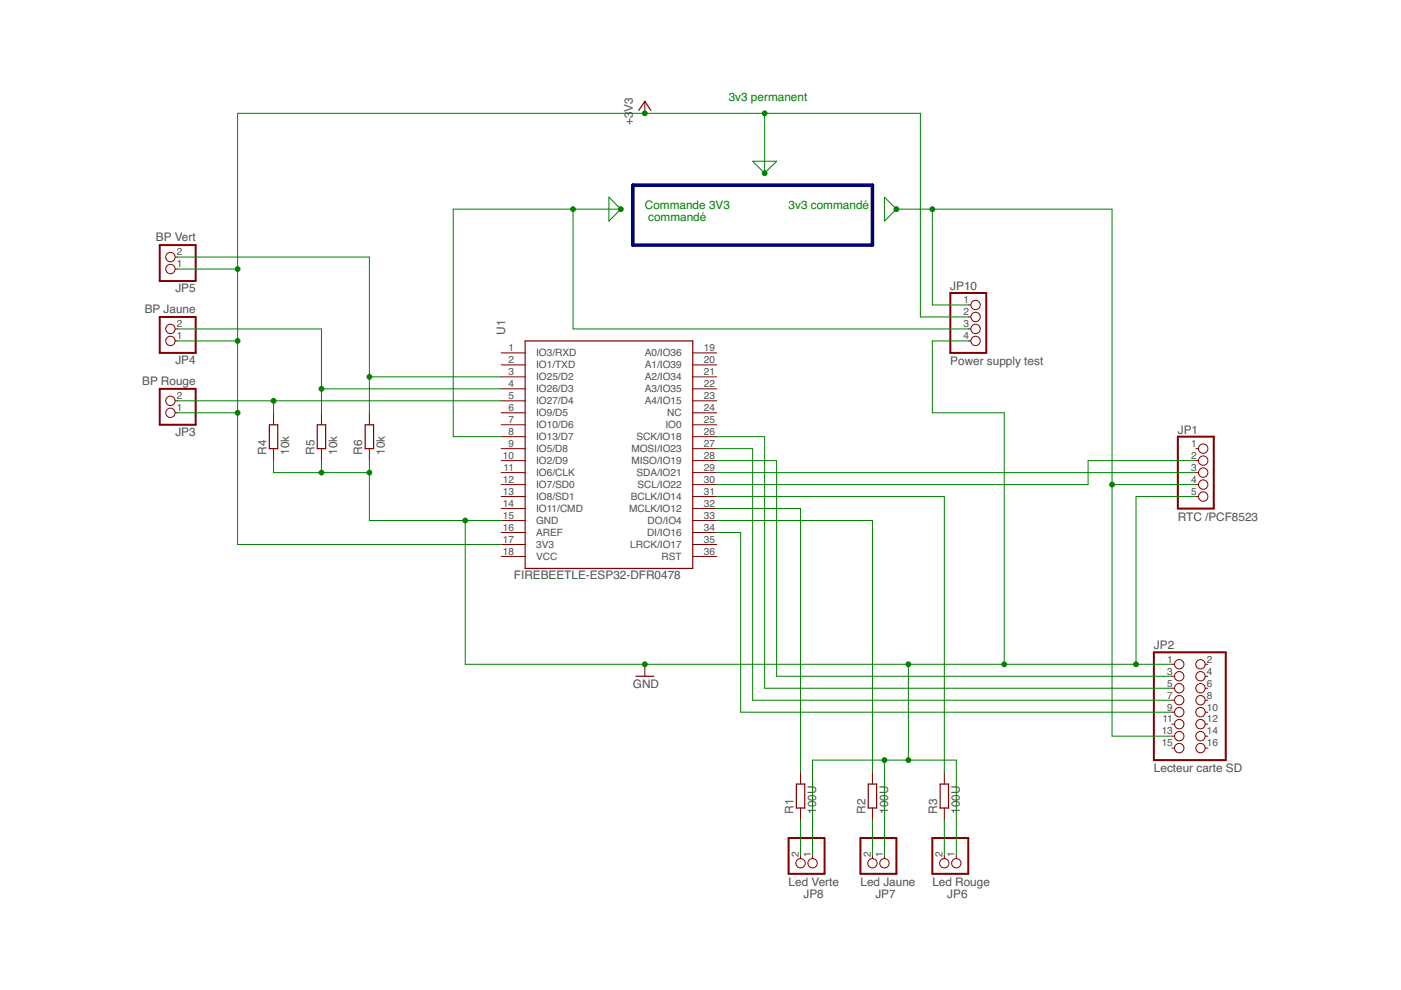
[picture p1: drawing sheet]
<svg xmlns="http://www.w3.org/2000/svg" width="297mm" height="210mm" viewBox="0 0 297 210" stroke-linecap="round" stroke-linejoin="round" font-family="sans-serif">
<path d="M135.4 23.4l1.3-1.9 1.3 1.9M111.3 72.3h35.6v48.2h-35.6zM57.1 90.1h1.8v5h-1.8zM67.3 90.1h1.7v5h-1.7zM77.4 90.1h1.8v5h-1.8zM134.8 143.4h3.8M168.8 166.2h1.8v5.1h-1.8zM184.1 166.2h1.8v5.1h-1.8zM199.3 166.2h1.8v5.1h-1.8z" fill="none" stroke="#800000" stroke-width=".25"/>
<g fill="none" stroke="#800000" stroke-width=".21">
<path d="M136.7 21.5v2.5M37.1 57h.6M37.1 54.5h.6M37.1 72.3h.6M37.1 69.7h.6M106.3 74.8h5M106.3 77.4h5M106.3 79.9h5M146.9 74.8h5.1M146.9 77.4h5.1M146.9 79.9h5.1M205.3 72.3h.5"/>
<path d="M205.3 69.7h.5M205.3 64.7h.5M205.3 67.2h.5M37.1 85h.6M37.1 87.5h.6M58 87.5v2.6M58 95.1v2.6M68.2 87.5v2.6M68.2 95.1v2.6M78.3 87.5v2.6M78.3 95.1v2.6M106.3 82.4h5"/>
<path d="M106.3 85h5M106.3 87.5h5M106.3 90.1h5M106.3 92.6h5M106.3 95.1h5M106.3 97.7h5M146.9 82.4h5.1M146.9 85h5.1M146.9 87.5h5.1M146.9 90.1h5.1M146.9 92.6h5.1M146.9 95.1h5.1"/>
<path d="M146.9 97.7h5.1M253.5 95.1h.6M253.5 97.7h.6M106.3 100.2h5M106.3 102.7h5M106.3 105.3h5M106.3 107.8h5M106.3 110.4h5M106.3 112.9h5M106.3 115.4h5M106.3 118h5M146.9 100.2h5.1"/>
<path d="M146.9 102.7h5.1M146.9 105.3h5.1M146.9 107.8h5.1M146.9 110.4h5.1M146.9 112.9h5.1M146.9 115.4h5.1M146.9 118h5.1M253.5 100.2h.6M253.5 102.7h.6M253.5 105.3h.6M136.7 140.8v2.6M248.5 140.8h.5"/>
<path d="M248.5 143.4h.5M248.5 145.9h.5M248.5 148.5h.5M248.5 151h.5M248.5 153.5h.5M248.5 156.1h.5M248.5 158.6h.5M255.5 140.8h.6M255.5 143.4h.6M255.5 145.9h.6M255.5 148.5h.6M255.5 151h.6"/>
<path d="M255.5 153.5h.6M255.5 156.1h.6M255.5 158.6h.6M169.7 163.7v2.5M169.7 171.3v2.6M185 163.7v2.5M185 171.3v2.6M200.2 163.7v2.5M200.2 171.3v2.6M169.7 181.5v.5M172.3 181.5v.5M185 181.5v.5"/>
<path d="M187.5 181.5v.5M200.2 181.5v.5M202.8 181.5v.5"/>
<circle cx="36.1" cy="54.5" r=".99"/>
<circle cx="36.1" cy="57" r=".99"/>
<circle cx="36.1" cy="72.3" r=".99"/>
<circle cx="36.1" cy="69.7" r=".99"/>
<circle cx="206.8" cy="67.2" r=".99"/>
<circle cx="206.8" cy="64.7" r=".99"/>
<circle cx="206.8" cy="69.7" r=".99"/>
<circle cx="206.8" cy="72.3" r=".99"/>
<circle cx="36.1" cy="87.5" r=".99"/>
<circle cx="36.1" cy="85" r=".99"/>
<circle cx="255.1" cy="97.7" r=".99"/>
<circle cx="255.1" cy="95.1" r=".99"/>
<circle cx="255.1" cy="102.7" r=".99"/>
<circle cx="255.1" cy="105.3" r=".99"/>
<circle cx="255.1" cy="100.2" r=".99"/>
<circle cx="250" cy="153.5" r=".99"/>
<circle cx="250" cy="151" r=".99"/>
<circle cx="250" cy="156.1" r=".99"/>
<circle cx="250" cy="143.4" r=".99"/>
<circle cx="250" cy="158.6" r=".99"/>
<circle cx="250" cy="140.8" r=".99"/>
<circle cx="250" cy="145.9" r=".99"/>
<circle cx="250" cy="148.5" r=".99"/>
<circle cx="254.5" cy="156.1" r=".99"/>
<circle cx="254.5" cy="145.9" r=".99"/>
<circle cx="254.5" cy="153.5" r=".99"/>
<circle cx="254.5" cy="140.8" r=".99"/>
<circle cx="254.5" cy="148.5" r=".99"/>
<circle cx="254.5" cy="158.6" r=".99"/>
<circle cx="254.5" cy="143.4" r=".99"/>
<circle cx="254.5" cy="151" r=".99"/>
<circle cx="169.7" cy="183" r=".99"/>
<circle cx="172.3" cy="183" r=".99"/>
<circle cx="185" cy="183" r=".99"/>
<circle cx="187.5" cy="183" r=".99"/>
<circle cx="200.2" cy="183" r=".99"/>
<circle cx="202.8" cy="183" r=".99"/>
</g>
<path d="M33.9 52h7.6v7.6h-7.6zM33.9 67.2h7.6v7.6h-7.6zM201.5 62.1h7.6v12.7h-7.6zM33.9 82.4h7.6v7.7h-7.6zM249.7 92.6h7.6v15.2h-7.6zM244.6 138.3h15.3v22.9h-15.3zM167.2 177.7h7.6v7.6h-7.6zM182.4 177.7h7.7v7.6h-7.7zM197.7 177.7h7.6v7.6h-7.6z" fill="none" stroke="#800000" stroke-width=".42"/>
<path d="M134.2 39.3h50.8v12.7h-50.8z" fill="none" stroke="#000080" stroke-width=".76"/>
<g fill="none" stroke="#008000" stroke-width=".21">
<path d="M159.6 34.2h5.1l-2.6 2.5zM162.1 24v12.7M37.7 54.5h40.6v33M37.7 57h12.7M121.5 44.3v25.4h83.8M129.1 41.8l2.5 2.5-2.5 2.6zM131.6 44.3h-35.5v48.3h10.2M187.5 41.8l2.6 2.5-2.6 2.6zM190.1 44.3h45.7v111.8h12.7M197.7 44.3v20.4h7.6M37.7 69.7h30.5v17.8M37.7 72.3h12.7"/>
<path d="M78.3 79.9h28M205.3 72.3h-7.6v15.2h15.2v53.3M205.3 67.2h-10.2v-43.2h-144.7v91.4h55.9M37.7 85h68.6M37.7 87.5h12.7M58 97.7v2.5h20.3M58 85v2.5M68.2 82.4h38.1M68.2 97.7v2.5M78.3 97.7v12.7h28M152 97.7h12.7v45.7h83.8M152 92.6h10.1v53.3h86.4"/>
<path d="M152 95.1h7.6v53.4h88.9M253.5 97.7h-22.8v5h-78.7M98.6 110.4v30.4h149.9M152 112.9h5v38.1h91.5M152 100.2h101.5M152 107.8h17.7v55.9M152 110.4h33v53.3M152 105.3h48.2v58.4M235.8 102.7h17.7M253.5 105.3h-12.6v35.5M192.6 140.8v20.4M169.7 173.9v7.6"/>
<path d="M185 173.9v7.6M187.5 161.2v20.3M200.2 173.9v7.6M172.3 181.5v-20.3h30.5v20.3"/>
</g>
<g fill="#008000" stroke="#008000" stroke-width=".21">
<circle cx="235.8" cy="102.7" r=".51"/>
<circle cx="190.1" cy="44.3" r=".51"/>
<circle cx="197.7" cy="44.3" r=".51"/>
<circle cx="58" cy="85" r=".51"/>
<circle cx="68.2" cy="82.4" r=".51"/>
<circle cx="78.3" cy="79.9" r=".51"/>
<circle cx="68.2" cy="100.2" r=".51"/>
<circle cx="187.5" cy="161.2" r=".51"/>
<circle cx="240.9" cy="140.8" r=".51"/>
<circle cx="192.6" cy="161.2" r=".51"/>
<circle cx="192.6" cy="140.8" r=".51"/>
<circle cx="78.3" cy="100.2" r=".51"/>
<circle cx="98.6" cy="110.4" r=".51"/>
<circle cx="212.9" cy="140.8" r=".51"/>
<circle cx="136.7" cy="140.8" r=".51"/>
<circle cx="131.6" cy="44.3" r=".51"/>
<circle cx="121.5" cy="44.3" r=".51"/>
<circle cx="50.4" cy="57" r=".51"/>
<circle cx="50.4" cy="72.3" r=".51"/>
<circle cx="50.4" cy="87.5" r=".51"/>
<circle cx="162.1" cy="36.7" r=".51"/>
<circle cx="162.1" cy="24" r=".51"/>
<circle cx="136.7" cy="24" r=".51"/>
</g>
<g font-size="2.5" fill="#505050">
<text x="134.2" y="23.7" transform="rotate(-90 134.2 23.7)">V3</text>
<text x="134.2" y="26.6" transform="rotate(-90 134.2 26.6)">+3</text>
<text x="33.1" y="51.2">BP Vert</text>
<text x="37.2" y="62">JP5</text>
<text x="201.5" y="61.5">JP10</text>
<text x="30.7" y="66.4">BP Jaune</text>
<text x="107.1" y="71" transform="rotate(-90 107.1 71)">U1</text>
<text x="37.2" y="77.2">JP4</text>
<text x="201.5" y="77.4">Power supply test</text>
<text x="30.1" y="81.7">BP Rouge</text>
<text x="37.2" y="92.5">JP3</text>
<text x="249.7" y="92">JP1</text>
<text x="56.5" y="96.4" transform="rotate(-90 56.5 96.4)">R4</text>
<text x="61.3" y="96.4" transform="rotate(-90 61.3 96.4)">10k</text>
<text x="66.7" y="96.4" transform="rotate(-90 66.7 96.4)">R5</text>
<text x="71.5" y="96.4" transform="rotate(-90 71.5 96.4)">10k</text>
<text x="76.8" y="96.4" transform="rotate(-90 76.8 96.4)">R6</text>
<text x="81.6" y="96.4" transform="rotate(-90 81.6 96.4)">10k</text>
<text x="249.7" y="110.4">RTC /PCF8523</text>
<text x="109" y="122.7">FIREBEETLE-ESP32-DFR0478</text>
<text x="244.7" y="137.7">JP2</text>
<text x="134.2" y="145.9">GND</text>
<text x="244.7" y="163.7">Lecteur carte SD</text>
<text x="168.2" y="172.6" transform="rotate(-90 168.2 172.6)">R1</text>
<text x="173" y="172.6" transform="rotate(-90 173 172.6)">100U</text>
<text x="183.5" y="172.6" transform="rotate(-90 183.5 172.6)">R2</text>
<text x="188.3" y="172.6" transform="rotate(-90 188.3 172.6)">100U</text>
<text x="198.7" y="172.6" transform="rotate(-90 198.7 172.6)">R3</text>
<text x="203.5" y="172.6" transform="rotate(-90 203.5 172.6)">100U</text>
<text x="167.2" y="187.8">Led Verte</text>
<text x="170.4" y="190.4">JP8</text>
<text x="182.4" y="187.8">Led Jaune</text>
<text x="185.6" y="190.4">JP7</text>
<text x="197.7" y="187.8">Led Rouge</text>
<text x="200.8" y="190.4">JP6</text>
</g>
<g font-size="2.5" fill="#008000">
<text x="154.5" y="21.5">3v3 permanent</text>
<text x="136.7" y="44.2">Commande 3V3</text>
<text x="137.4" y="46.9">commandé</text>
<text x="167.2" y="44.3">3v3 commandé</text>
</g>
<g font-size="2.1" fill="#505050">
<text x="37.5" y="56.7">1</text>
<text x="37.5" y="54.1">2</text>
<text x="204.3" y="64.3">1</text>
<text x="37.5" y="71.9">1</text>
<text x="37.5" y="69.4">2</text>
<text x="204.3" y="66.8">2</text>
<text x="204.3" y="69.4">3</text>
<text x="204.3" y="71.9">4</text>
<text x="107.8" y="74.5">1</text>
<text x="107.8" y="77">2</text>
<text x="113.7" y="75.6">IO3/RXD</text>
<text x="136.7" y="75.6">A0/IO36</text>
<text x="149.2" y="74.5">19</text>
<text x="149.2" y="77">20</text>
<text x="107.8" y="79.5">3</text>
<text x="107.8" y="82.1">4</text>
<text x="113.7" y="78.1">IO1/TXD</text>
<text x="113.7" y="80.7">IO25/D2</text>
<text x="113.7" y="83.2">IO26/D3</text>
<text x="136.7" y="78.1">A1/IO39</text>
<text x="136.7" y="80.7">A2/IO34</text>
<text x="136.7" y="83.2">A3/IO35</text>
<text x="149.2" y="79.5">21</text>
<text x="149.2" y="82.1">22</text>
<text x="37.5" y="87.2">1</text>
<text x="37.5" y="84.6">2</text>
<text x="107.8" y="84.6">5</text>
<text x="107.8" y="87.2">6</text>
<text x="107.8" y="89.7">7</text>
<text x="113.7" y="85.7">IO27/D4</text>
<text x="113.7" y="88.3">IO9/D5</text>
<text x="136.7" y="85.7">A4/IO15</text>
<text x="141.5" y="88.3">NC</text>
<text x="149.2" y="84.6">23</text>
<text x="149.2" y="87.2">24</text>
<text x="149.2" y="89.7">25</text>
<text x="107.8" y="92.2">8</text>
<text x="107.8" y="94.8">9</text>
<text x="113.7" y="90.8">IO10/D6</text>
<text x="113.7" y="93.4">IO13/D7</text>
<text x="113.7" y="95.9">IO5/D8</text>
<text x="133.9" y="95.9">MOSI/IO23</text>
<text x="134.9" y="93.4">SCK/IO18</text>
<text x="141.1" y="90.8">IO0</text>
<text x="149.2" y="92.2">26</text>
<text x="149.2" y="94.8">27</text>
<text x="252.6" y="94.8">1</text>
<text x="106.6" y="97.3">10</text>
<text x="106.8" y="99.9">11</text>
<text x="113.7" y="98.4">IO2/D9</text>
<text x="113.7" y="101">IO6/CLK</text>
<text x="133.9" y="98.4">MISO/IO19</text>
<text x="134.9" y="101">SDA/IO21</text>
<text x="149.2" y="97.3">28</text>
<text x="149.2" y="99.9">29</text>
<text x="252.6" y="97.3">2</text>
<text x="252.6" y="99.9">3</text>
<text x="106.6" y="102.4">12</text>
<text x="106.6" y="104.9">13</text>
<text x="106.6" y="107.5">14</text>
<text x="113.7" y="103.5">IO7/SD0</text>
<text x="113.7" y="106.1">IO8/SD1</text>
<text x="133.7" y="106.1">BCLK/IO14</text>
<text x="135.2" y="103.5">SCL/IO22</text>
<text x="149.2" y="102.4">30</text>
<text x="149.2" y="104.9">31</text>
<text x="149.2" y="107.5">32</text>
<text x="252.6" y="102.4">4</text>
<text x="252.6" y="104.9">5</text>
<text x="106.6" y="110">15</text>
<text x="106.6" y="112.6">16</text>
<text x="113.7" y="108.6">IO11/CMD</text>
<text x="113.7" y="111.1">GND</text>
<text x="113.7" y="113.7">AREF</text>
<text x="133.4" y="108.6">MCLK/IO12</text>
<text x="137.2" y="113.7">DI/IO16</text>
<text x="137.3" y="111.1">DO/IO4</text>
<text x="149.2" y="110">33</text>
<text x="149.2" y="112.6">34</text>
<text x="106.6" y="115.1">17</text>
<text x="106.6" y="117.6">18</text>
<text x="113.7" y="116.2">3V3</text>
<text x="113.7" y="118.7">VCC</text>
<text x="133.6" y="116.2">LRCK/IO17</text>
<text x="140.3" y="118.7">RST</text>
<text x="149.2" y="115.1">35</text>
<text x="149.2" y="117.6">36</text>
<text x="247.5" y="140.5">1</text>
<text x="247.5" y="143">3</text>
<text x="255.9" y="140.5">2</text>
<text x="255.9" y="143">4</text>
<text x="247.5" y="145.6">5</text>
<text x="247.5" y="148.1">7</text>
<text x="255.9" y="145.6">6</text>
<text x="255.9" y="148.1">8</text>
<text x="246.3" y="155.7">13</text>
<text x="246.4" y="153.2">11</text>
<text x="247.5" y="150.6">9</text>
<text x="255.9" y="150.6">10</text>
<text x="255.9" y="153.2">12</text>
<text x="255.9" y="155.7">14</text>
<text x="246.3" y="158.3">15</text>
<text x="255.9" y="158.3">16</text>
<text x="169.4" y="181.7" transform="rotate(-90 169.4 181.7)">2</text>
<text x="171.9" y="181.7" transform="rotate(-90 171.9 181.7)">1</text>
<text x="184.6" y="181.7" transform="rotate(-90 184.6 181.7)">2</text>
<text x="187.2" y="181.7" transform="rotate(-90 187.2 181.7)">1</text>
<text x="199.9" y="181.7" transform="rotate(-90 199.9 181.7)">2</text>
<text x="202.4" y="181.7" transform="rotate(-90 202.4 181.7)">1</text>
</g>
</svg>
